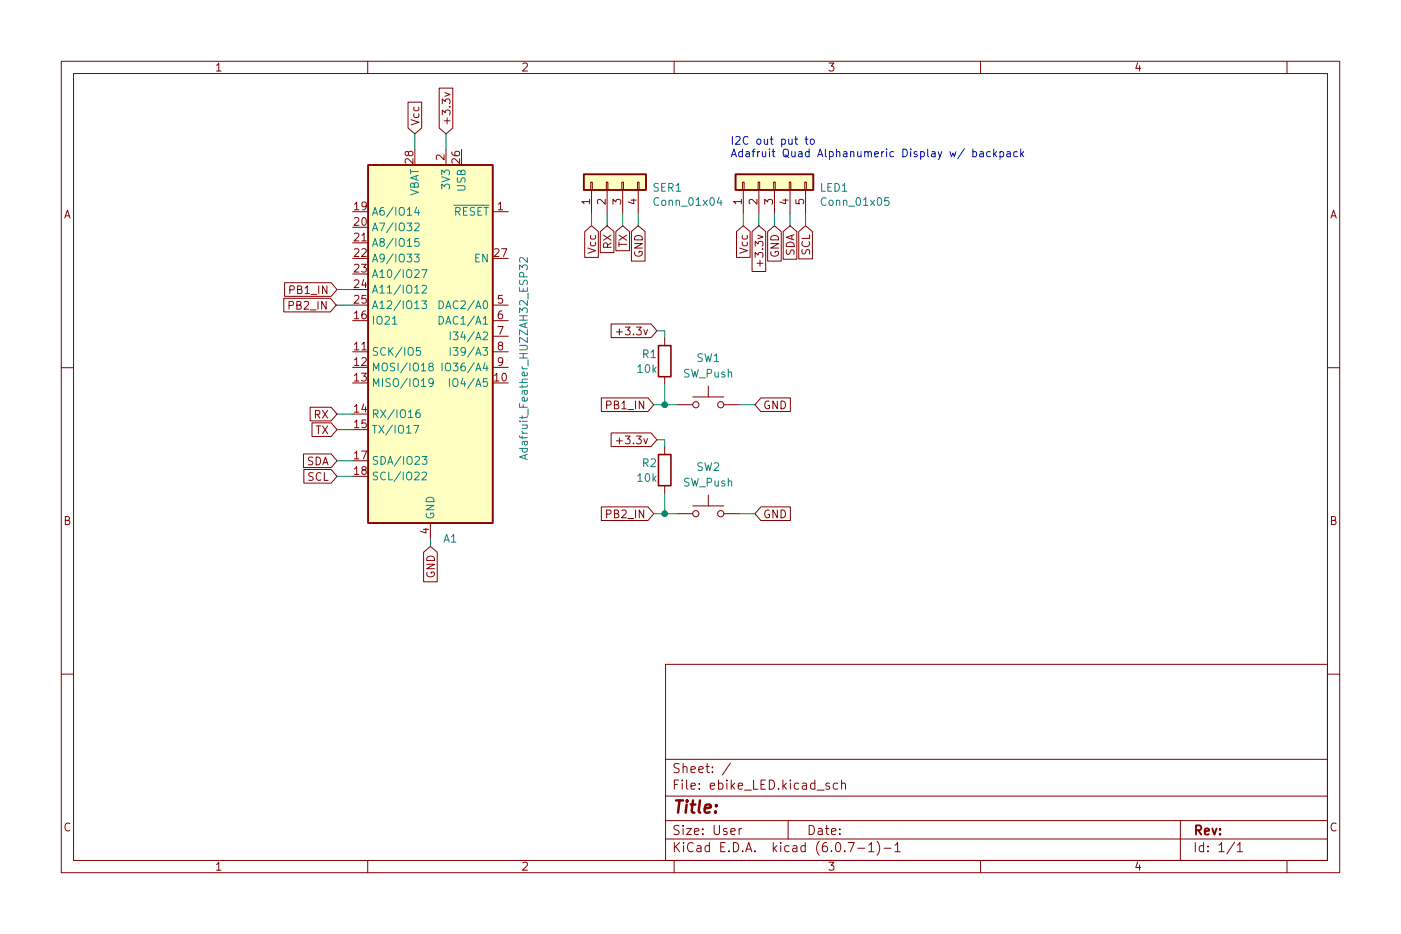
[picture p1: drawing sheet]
(kicad_sch (version 20211123) (generator eeschema)

 (paper "User" 228.6 152.4)

 (lib_symbols
  (symbol "Connector_Generic:Conn_01x04" (pin_names (offset 1.016) hide) (in_bom yes) (on_board yes)
   (property "Reference" "J" (id 0) (at 0 5.08 0) (effects (font (size 1.27 1.27))))
   (property "Value" "Conn_01x04" (id 1) (at 0 -7.62 0) (effects (font (size 1.27 1.27))))
   (property "Footprint" "" (id 2) (at 0 0 0) (effects (font (size 1.27 1.27)) hide))
   (property "Datasheet" "~" (id 3) (at 0 0 0) (effects (font (size 1.27 1.27)) hide))
   (symbol "Conn_01x04_1_1"
    (rectangle (start -1.27 -4.953) (end 0 -5.207) (stroke (width 0.1524) (type default) (color 0 0 0 0)) (fill (type none)))
    (rectangle (start -1.27 -2.413) (end 0 -2.667) (stroke (width 0.1524) (type default) (color 0 0 0 0)) (fill (type none)))
    (rectangle (start -1.27 0.127) (end 0 -0.127) (stroke (width 0.1524) (type default) (color 0 0 0 0)) (fill (type none)))
    (rectangle (start -1.27 2.667) (end 0 2.413) (stroke (width 0.1524) (type default) (color 0 0 0 0)) (fill (type none)))
    (rectangle (start -1.27 3.81) (end 1.27 -6.35) (stroke (width 0.254) (type default) (color 0 0 0 0)) (fill (type background)))
    (pin passive line (at -5.08 2.54 0) (length 3.81) (name "Pin_1" (effects (font (size 1.27 1.27)))) (number "1" (effects (font (size 1.27 1.27)))))
    (pin passive line (at -5.08 0 0) (length 3.81) (name "Pin_2" (effects (font (size 1.27 1.27)))) (number "2" (effects (font (size 1.27 1.27)))))
    (pin passive line (at -5.08 -2.54 0) (length 3.81) (name "Pin_3" (effects (font (size 1.27 1.27)))) (number "3" (effects (font (size 1.27 1.27)))))
    (pin passive line (at -5.08 -5.08 0) (length 3.81) (name "Pin_4" (effects (font (size 1.27 1.27)))) (number "4" (effects (font (size 1.27 1.27)))))))
  (symbol "Connector_Generic:Conn_01x05" (pin_names (offset 1.016) hide) (in_bom yes) (on_board yes)
   (property "Reference" "J" (id 0) (at 0 7.62 0) (effects (font (size 1.27 1.27))))
   (property "Value" "Conn_01x05" (id 1) (at 0 -7.62 0) (effects (font (size 1.27 1.27))))
   (property "Footprint" "" (id 2) (at 0 0 0) (effects (font (size 1.27 1.27)) hide))
   (property "Datasheet" "~" (id 3) (at 0 0 0) (effects (font (size 1.27 1.27)) hide))
   (symbol "Conn_01x05_1_1"
    (rectangle (start -1.27 -4.953) (end 0 -5.207) (stroke (width 0.1524) (type default) (color 0 0 0 0)) (fill (type none)))
    (rectangle (start -1.27 -2.413) (end 0 -2.667) (stroke (width 0.1524) (type default) (color 0 0 0 0)) (fill (type none)))
    (rectangle (start -1.27 0.127) (end 0 -0.127) (stroke (width 0.1524) (type default) (color 0 0 0 0)) (fill (type none)))
    (rectangle (start -1.27 2.667) (end 0 2.413) (stroke (width 0.1524) (type default) (color 0 0 0 0)) (fill (type none)))
    (rectangle (start -1.27 5.207) (end 0 4.953) (stroke (width 0.1524) (type default) (color 0 0 0 0)) (fill (type none)))
    (rectangle (start -1.27 6.35) (end 1.27 -6.35) (stroke (width 0.254) (type default) (color 0 0 0 0)) (fill (type background)))
    (pin passive line (at -5.08 5.08 0) (length 3.81) (name "Pin_1" (effects (font (size 1.27 1.27)))) (number "1" (effects (font (size 1.27 1.27)))))
    (pin passive line (at -5.08 2.54 0) (length 3.81) (name "Pin_2" (effects (font (size 1.27 1.27)))) (number "2" (effects (font (size 1.27 1.27)))))
    (pin passive line (at -5.08 0 0) (length 3.81) (name "Pin_3" (effects (font (size 1.27 1.27)))) (number "3" (effects (font (size 1.27 1.27)))))
    (pin passive line (at -5.08 -2.54 0) (length 3.81) (name "Pin_4" (effects (font (size 1.27 1.27)))) (number "4" (effects (font (size 1.27 1.27)))))
    (pin passive line (at -5.08 -5.08 0) (length 3.81) (name "Pin_5" (effects (font (size 1.27 1.27)))) (number "5" (effects (font (size 1.27 1.27)))))))
  (symbol "Device:R" (pin_numbers hide) (pin_names (offset 0)) (in_bom yes) (on_board yes)
   (property "Reference" "R" (id 0) (at 2.032 0 90) (effects (font (size 1.27 1.27))))
   (property "Value" "R" (id 1) (at 0 0 90) (effects (font (size 1.27 1.27))))
   (property "Footprint" "" (id 2) (at -1.778 0 90) (effects (font (size 1.27 1.27)) hide))
   (property "Datasheet" "~" (id 3) (at 0 0 0) (effects (font (size 1.27 1.27)) hide))
   (symbol "R_0_1"
    (rectangle (start -1.016 -2.54) (end 1.016 2.54) (stroke (width 0.254) (type default) (color 0 0 0 0)) (fill (type none))))
   (symbol "R_1_1"
    (pin passive line (at 0 3.81 270) (length 1.27) (name "~" (effects (font (size 1.27 1.27)))) (number "1" (effects (font (size 1.27 1.27)))))
    (pin passive line (at 0 -3.81 90) (length 1.27) (name "~" (effects (font (size 1.27 1.27)))) (number "2" (effects (font (size 1.27 1.27)))))))
  (symbol "MCU_Module:Adafruit_Feather_HUZZAH32_ESP32" (in_bom yes) (on_board yes)
   (property "Reference" "A" (id 0) (at -10.16 29.21 0) (effects (font (size 1.27 1.27)) (justify left)))
   (property "Value" "Adafruit_Feather_HUZZAH32_ESP32" (id 1) (at 2.54 -31.75 0) (effects (font (size 1.27 1.27)) (justify left)))
   (property "Footprint" "Module:Adafruit_Feather" (id 2) (at 2.54 -34.29 0) (effects (font (size 1.27 1.27)) (justify left) hide))
   (property "Datasheet" "https://cdn-learn.adafruit.com/downloads/pdf/adafruit-huzzah32-esp32-feather.pdf" (id 3) (at 0 -30.48 0) (effects (font (size 1.27 1.27)) hide))
   (symbol "Adafruit_Feather_HUZZAH32_ESP32_0_1"
    (rectangle (start -10.16 27.94) (end 10.16 -30.48) (stroke (width 0.254) (type default) (color 0 0 0 0)) (fill (type background))))
   (symbol "Adafruit_Feather_HUZZAH32_ESP32_1_1"
    (pin input line (at 12.7 20.32 180) (length 2.54) (name "~{RESET}" (effects (font (size 1.27 1.27)))) (number "1" (effects (font (size 1.27 1.27)))))
    (pin bidirectional line (at 12.7 -7.62 180) (length 2.54) (name "IO4/A5" (effects (font (size 1.27 1.27)))) (number "10" (effects (font (size 1.27 1.27)))))
    (pin bidirectional line (at -12.7 -2.54 0) (length 2.54) (name "SCK/IO5" (effects (font (size 1.27 1.27)))) (number "11" (effects (font (size 1.27 1.27)))))
    (pin bidirectional line (at -12.7 -5.08 0) (length 2.54) (name "MOSI/IO18" (effects (font (size 1.27 1.27)))) (number "12" (effects (font (size 1.27 1.27)))))
    (pin bidirectional line (at -12.7 -7.62 0) (length 2.54) (name "MISO/IO19" (effects (font (size 1.27 1.27)))) (number "13" (effects (font (size 1.27 1.27)))))
    (pin bidirectional line (at -12.7 -12.7 0) (length 2.54) (name "RX/IO16" (effects (font (size 1.27 1.27)))) (number "14" (effects (font (size 1.27 1.27)))))
    (pin bidirectional line (at -12.7 -15.24 0) (length 2.54) (name "TX/IO17" (effects (font (size 1.27 1.27)))) (number "15" (effects (font (size 1.27 1.27)))))
    (pin bidirectional line (at -12.7 2.54 0) (length 2.54) (name "IO21" (effects (font (size 1.27 1.27)))) (number "16" (effects (font (size 1.27 1.27)))))
    (pin bidirectional line (at -12.7 -20.32 0) (length 2.54) (name "SDA/IO23" (effects (font (size 1.27 1.27)))) (number "17" (effects (font (size 1.27 1.27)))))
    (pin bidirectional line (at -12.7 -22.86 0) (length 2.54) (name "SCL/IO22" (effects (font (size 1.27 1.27)))) (number "18" (effects (font (size 1.27 1.27)))))
    (pin bidirectional line (at -12.7 20.32 0) (length 2.54) (name "A6/IO14" (effects (font (size 1.27 1.27)))) (number "19" (effects (font (size 1.27 1.27)))))
    (pin power_in line (at 2.54 30.48 270) (length 2.54) (name "3V3" (effects (font (size 1.27 1.27)))) (number "2" (effects (font (size 1.27 1.27)))))
    (pin bidirectional line (at -12.7 17.78 0) (length 2.54) (name "A7/IO32" (effects (font (size 1.27 1.27)))) (number "20" (effects (font (size 1.27 1.27)))))
    (pin bidirectional line (at -12.7 15.24 0) (length 2.54) (name "A8/IO15" (effects (font (size 1.27 1.27)))) (number "21" (effects (font (size 1.27 1.27)))))
    (pin bidirectional line (at -12.7 12.7 0) (length 2.54) (name "A9/IO33" (effects (font (size 1.27 1.27)))) (number "22" (effects (font (size 1.27 1.27)))))
    (pin bidirectional line (at -12.7 10.16 0) (length 2.54) (name "A10/IO27" (effects (font (size 1.27 1.27)))) (number "23" (effects (font (size 1.27 1.27)))))
    (pin bidirectional line (at -12.7 7.62 0) (length 2.54) (name "A11/IO12" (effects (font (size 1.27 1.27)))) (number "24" (effects (font (size 1.27 1.27)))))
    (pin bidirectional line (at -12.7 5.08 0) (length 2.54) (name "A12/IO13" (effects (font (size 1.27 1.27)))) (number "25" (effects (font (size 1.27 1.27)))))
    (pin power_in line (at 5.08 30.48 270) (length 2.54) (name "USB" (effects (font (size 1.27 1.27)))) (number "26" (effects (font (size 1.27 1.27)))))
    (pin input line (at 12.7 12.7 180) (length 2.54) (name "EN" (effects (font (size 1.27 1.27)))) (number "27" (effects (font (size 1.27 1.27)))))
    (pin power_in line (at -2.54 30.48 270) (length 2.54) (name "VBAT" (effects (font (size 1.27 1.27)))) (number "28" (effects (font (size 1.27 1.27)))))
    (pin no_connect line (at 10.16 10.16 180) (length 2.54) hide (name "NC" (effects (font (size 1.27 1.27)))) (number "3" (effects (font (size 1.27 1.27)))))
    (pin power_in line (at 0 -33.02 90) (length 2.54) (name "GND" (effects (font (size 1.27 1.27)))) (number "4" (effects (font (size 1.27 1.27)))))
    (pin bidirectional line (at 12.7 5.08 180) (length 2.54) (name "DAC2/A0" (effects (font (size 1.27 1.27)))) (number "5" (effects (font (size 1.27 1.27)))))
    (pin bidirectional line (at 12.7 2.54 180) (length 2.54) (name "DAC1/A1" (effects (font (size 1.27 1.27)))) (number "6" (effects (font (size 1.27 1.27)))))
    (pin bidirectional line (at 12.7 0 180) (length 2.54) (name "I34/A2" (effects (font (size 1.27 1.27)))) (number "7" (effects (font (size 1.27 1.27)))))
    (pin bidirectional line (at 12.7 -2.54 180) (length 2.54) (name "I39/A3" (effects (font (size 1.27 1.27)))) (number "8" (effects (font (size 1.27 1.27)))))
    (pin bidirectional line (at 12.7 -5.08 180) (length 2.54) (name "IO36/A4" (effects (font (size 1.27 1.27)))) (number "9" (effects (font (size 1.27 1.27)))))))
  (symbol "Switch:SW_Push" (pin_numbers hide) (pin_names (offset 1.016) hide) (in_bom yes) (on_board yes)
   (property "Reference" "SW" (id 0) (at 1.27 2.54 0) (effects (font (size 1.27 1.27)) (justify left)))
   (property "Value" "SW_Push" (id 1) (at 0 -1.524 0) (effects (font (size 1.27 1.27))))
   (property "Footprint" "" (id 2) (at 0 5.08 0) (effects (font (size 1.27 1.27)) hide))
   (property "Datasheet" "~" (id 3) (at 0 5.08 0) (effects (font (size 1.27 1.27)) hide))
   (symbol "SW_Push_0_1"
    (circle (center -2.032 0) (radius 0.508) (stroke (width 0) (type default) (color 0 0 0 0)) (fill (type none)))
    (polyline (pts (xy 0 1.27) (xy 0 3.048)) (stroke (width 0) (type default) (color 0 0 0 0)) (fill (type none)))
    (polyline (pts (xy 2.54 1.27) (xy -2.54 1.27)) (stroke (width 0) (type default) (color 0 0 0 0)) (fill (type none)))
    (circle (center 2.032 0) (radius 0.508) (stroke (width 0) (type default) (color 0 0 0 0)) (fill (type none)))
    (pin passive line (at -5.08 0 0) (length 2.54) (name "1" (effects (font (size 1.27 1.27)))) (number "1" (effects (font (size 1.27 1.27)))))
    (pin passive line (at 5.08 0 180) (length 2.54) (name "2" (effects (font (size 1.27 1.27)))) (number "2" (effects (font (size 1.27 1.27))))))))

 (junction (at 108.458 83.82) (diameter 0) (color 0 0 0 0))
 (junction (at 108.458 66.04) (diameter 0) (color 0 0 0 0))

 (wire (pts (xy 121.285 36.83) (xy 121.285 34.798)) (stroke (width 0) (type default) (color 0 0 0 0)))
 (wire (pts (xy 120.65 66.04) (xy 123.19 66.04)) (stroke (width 0) (type default) (color 0 0 0 0)))
 (wire (pts (xy 108.458 72.898) (xy 108.458 71.755)) (stroke (width 0) (type default) (color 0 0 0 0)))
 (wire (pts (xy 54.864 49.784) (xy 57.531 49.784)) (stroke (width 0) (type default) (color 0 0 0 0)))
 (wire (pts (xy 123.825 36.83) (xy 123.825 34.798)) (stroke (width 0) (type default) (color 0 0 0 0)))
 (wire (pts (xy 54.991 77.724) (xy 57.531 77.724)) (stroke (width 0) (type default) (color 0 0 0 0)))
 (wire (pts (xy 108.458 83.82) (xy 110.49 83.82)) (stroke (width 0) (type default) (color 0 0 0 0)))
 (wire (pts (xy 106.68 66.04) (xy 108.458 66.04)) (stroke (width 0) (type default) (color 0 0 0 0)))
 (wire (pts (xy 108.458 53.975) (xy 107.188 53.975)) (stroke (width 0) (type default) (color 0 0 0 0)))
 (wire (pts (xy 54.991 67.564) (xy 57.531 67.564)) (stroke (width 0) (type default) (color 0 0 0 0)))
 (wire (pts (xy 67.691 21.844) (xy 67.691 24.384)) (stroke (width 0) (type default) (color 0 0 0 0)))
 (wire (pts (xy 54.991 75.184) (xy 57.531 75.184)) (stroke (width 0) (type default) (color 0 0 0 0)))
 (wire (pts (xy 108.458 62.738) (xy 108.458 66.04)) (stroke (width 0) (type default) (color 0 0 0 0)))
 (wire (pts (xy 106.68 83.82) (xy 108.458 83.82)) (stroke (width 0) (type default) (color 0 0 0 0)))
 (wire (pts (xy 126.365 36.83) (xy 126.365 34.798)) (stroke (width 0) (type default) (color 0 0 0 0)))
 (wire (pts (xy 120.65 83.82) (xy 123.19 83.82)) (stroke (width 0) (type default) (color 0 0 0 0)))
 (wire (pts (xy 54.991 47.244) (xy 57.531 47.244)) (stroke (width 0) (type default) (color 0 0 0 0)))
 (wire (pts (xy 54.991 70.104) (xy 57.531 70.104)) (stroke (width 0) (type default) (color 0 0 0 0)))
 (wire (pts (xy 101.6 36.83) (xy 101.6 34.798)) (stroke (width 0) (type default) (color 0 0 0 0)))
 (wire (pts (xy 72.771 21.844) (xy 72.771 24.384)) (stroke (width 0) (type default) (color 0 0 0 0)))
 (wire (pts (xy 99.06 36.83) (xy 99.06 34.798)) (stroke (width 0) (type default) (color 0 0 0 0)))
 (wire (pts (xy 70.231 87.884) (xy 70.231 89.154)) (stroke (width 0) (type default) (color 0 0 0 0)))
 (wire (pts (xy 104.14 36.83) (xy 104.14 34.798)) (stroke (width 0) (type default) (color 0 0 0 0)))
 (wire (pts (xy 108.458 66.04) (xy 110.49 66.04)) (stroke (width 0) (type default) (color 0 0 0 0)))
 (wire (pts (xy 108.458 71.755) (xy 107.188 71.755)) (stroke (width 0) (type default) (color 0 0 0 0)))
 (wire (pts (xy 108.458 55.118) (xy 108.458 53.975)) (stroke (width 0) (type default) (color 0 0 0 0)))
 (wire (pts (xy 131.445 36.83) (xy 131.445 34.798)) (stroke (width 0) (type default) (color 0 0 0 0)))
 (wire (pts (xy 128.905 36.83) (xy 128.905 34.798)) (stroke (width 0) (type default) (color 0 0 0 0)))
 (wire (pts (xy 108.458 80.518) (xy 108.458 83.82)) (stroke (width 0) (type default) (color 0 0 0 0)))
 (wire (pts (xy 96.52 36.83) (xy 96.52 34.798)) (stroke (width 0) (type default) (color 0 0 0 0)))

 (text "I2C out put to\nAdafruit Quad Alphanumeric Display w/ backpack" (at 119.126 25.908 0) (effects (font (size 1.27 1.27)) (justify left bottom)))

 (global_label "Vcc" (shape input) (at 96.52 36.83 270) (fields_autoplaced) (effects (font (size 1.27 1.27)) (justify right))
  (property "Intersheet References" "${INTERSHEET_REFS}" (id 0) (at -19.431 -7.62 0) (effects (font (size 1.27 1.27)) hide)))
 (global_label "GND" (shape input) (at 126.365 36.83 270) (fields_autoplaced) (effects (font (size 1.27 1.27)) (justify right))
  (property "Intersheet References" "${INTERSHEET_REFS}" (id 0) (at -19.431 -7.62 0) (effects (font (size 1.27 1.27)) hide)))
 (global_label "Vcc" (shape input) (at 67.691 21.844 90) (fields_autoplaced) (effects (font (size 1.27 1.27)) (justify left))
  (property "Intersheet References" "${INTERSHEET_REFS}" (id 0) (at 67.6116 16.2541 90) (effects (font (size 1.27 1.27)) (justify left) hide)))
 (global_label "+3.3v" (shape input) (at 72.771 21.844 90) (fields_autoplaced) (effects (font (size 1.27 1.27)) (justify left))
  (property "Intersheet References" "${INTERSHEET_REFS}" (id 0) (at 72.6916 13.956 90) (effects (font (size 1.27 1.27)) (justify left) hide)))
 (global_label "PB1_IN" (shape input) (at 54.991 47.244 180) (fields_autoplaced) (effects (font (size 1.27 1.27)) (justify right))
  (property "Intersheet References" "${INTERSHEET_REFS}" (id 0) (at 46.0144 47.1646 0) (effects (font (size 1.27 1.27)) (justify right) hide)))
 (global_label "PB2_IN" (shape input) (at 106.68 83.82 180) (fields_autoplaced) (effects (font (size 1.27 1.27)) (justify right))
  (property "Intersheet References" "${INTERSHEET_REFS}" (id 0) (at 97.7034 83.7406 0) (effects (font (size 1.27 1.27)) (justify right) hide)))
 (global_label "GND" (shape input) (at 123.19 83.82 0) (fields_autoplaced) (effects (font (size 1.27 1.27)) (justify left))
  (property "Intersheet References" "${INTERSHEET_REFS}" (id 0) (at -10.795 12.446 0) (effects (font (size 1.27 1.27)) hide)))
 (global_label "GND" (shape input) (at 123.19 66.04 0) (fields_autoplaced) (effects (font (size 1.27 1.27)) (justify left))
  (property "Intersheet References" "${INTERSHEET_REFS}" (id 0) (at -10.795 -5.334 0) (effects (font (size 1.27 1.27)) hide)))
 (global_label "SCL" (shape input) (at 131.445 36.83 270) (fields_autoplaced) (effects (font (size 1.27 1.27)) (justify right))
  (property "Intersheet References" "${INTERSHEET_REFS}" (id 0) (at -19.431 -7.62 0) (effects (font (size 1.27 1.27)) hide)))
 (global_label "Vcc" (shape input) (at 121.285 36.83 270) (fields_autoplaced) (effects (font (size 1.27 1.27)) (justify right))
  (property "Intersheet References" "${INTERSHEET_REFS}" (id 0) (at 5.334 -7.62 0) (effects (font (size 1.27 1.27)) hide)))
 (global_label "RX" (shape input) (at 99.06 36.83 270) (fields_autoplaced) (effects (font (size 1.27 1.27)) (justify right))
  (property "Intersheet References" "${INTERSHEET_REFS}" (id 0) (at 98.9806 41.6337 90) (effects (font (size 1.27 1.27)) (justify right) hide)))
 (global_label "TX" (shape input) (at 54.991 70.104 180) (fields_autoplaced) (effects (font (size 1.27 1.27)) (justify right))
  (property "Intersheet References" "${INTERSHEET_REFS}" (id 0) (at 50.4897 70.0246 0) (effects (font (size 1.27 1.27)) (justify right) hide)))
 (global_label "GND" (shape input) (at 104.14 36.83 270) (fields_autoplaced) (effects (font (size 1.27 1.27)) (justify right))
  (property "Intersheet References" "${INTERSHEET_REFS}" (id 0) (at -19.431 -7.62 0) (effects (font (size 1.27 1.27)) hide)))
 (global_label "+3.3v" (shape input) (at 107.188 71.755 180) (fields_autoplaced) (effects (font (size 1.27 1.27)) (justify right))
  (property "Intersheet References" "${INTERSHEET_REFS}" (id 0) (at -12.954 10.668 0) (effects (font (size 1.27 1.27)) hide)))
 (global_label "TX" (shape input) (at 101.6 36.83 270) (fields_autoplaced) (effects (font (size 1.27 1.27)) (justify right))
  (property "Intersheet References" "${INTERSHEET_REFS}" (id 0) (at 101.5206 41.3313 90) (effects (font (size 1.27 1.27)) (justify right) hide)))
 (global_label "PB1_IN" (shape input) (at 106.68 66.04 180) (fields_autoplaced) (effects (font (size 1.27 1.27)) (justify right))
  (property "Intersheet References" "${INTERSHEET_REFS}" (id 0) (at -12.954 -7.112 0) (effects (font (size 1.27 1.27)) hide)))
 (global_label "PB2_IN" (shape input) (at 54.864 49.784 180) (fields_autoplaced) (effects (font (size 1.27 1.27)) (justify right))
  (property "Intersheet References" "${INTERSHEET_REFS}" (id 0) (at 45.8874 49.7046 0) (effects (font (size 1.27 1.27)) (justify right) hide)))
 (global_label "SDA" (shape input) (at 54.991 75.184 180) (fields_autoplaced) (effects (font (size 1.27 1.27)) (justify right))
  (property "Intersheet References" "${INTERSHEET_REFS}" (id 0) (at 49.0987 75.1046 0) (effects (font (size 1.27 1.27)) (justify right) hide)))
 (global_label "+3.3v" (shape input) (at 123.825 36.83 270) (fields_autoplaced) (effects (font (size 1.27 1.27)) (justify right))
  (property "Intersheet References" "${INTERSHEET_REFS}" (id 0) (at 123.7456 44.718 90) (effects (font (size 1.27 1.27)) (justify right) hide)))
 (global_label "RX" (shape input) (at 54.991 67.564 180) (fields_autoplaced) (effects (font (size 1.27 1.27)) (justify right))
  (property "Intersheet References" "${INTERSHEET_REFS}" (id 0) (at 50.1873 67.4846 0) (effects (font (size 1.27 1.27)) (justify right) hide)))
 (global_label "SCL" (shape input) (at 54.991 77.724 180) (fields_autoplaced) (effects (font (size 1.27 1.27)) (justify right))
  (property "Intersheet References" "${INTERSHEET_REFS}" (id 0) (at 49.1592 77.6446 0) (effects (font (size 1.27 1.27)) (justify right) hide)))
 (global_label "SDA" (shape input) (at 128.905 36.83 270) (fields_autoplaced) (effects (font (size 1.27 1.27)) (justify right))
  (property "Intersheet References" "${INTERSHEET_REFS}" (id 0) (at -19.431 -7.62 0) (effects (font (size 1.27 1.27)) hide)))
 (global_label "+3.3v" (shape input) (at 107.188 53.975 180) (fields_autoplaced) (effects (font (size 1.27 1.27)) (justify right))
  (property "Intersheet References" "${INTERSHEET_REFS}" (id 0) (at -12.954 -7.112 0) (effects (font (size 1.27 1.27)) hide)))
 (global_label "GND" (shape input) (at 70.231 89.154 270) (fields_autoplaced) (effects (font (size 1.27 1.27)) (justify right))
  (property "Intersheet References" "${INTERSHEET_REFS}" (id 0) (at 70.1516 95.3487 90) (effects (font (size 1.27 1.27)) (justify right) hide)))

 (symbol (lib_id "Device:R") (at 108.458 58.928 0) (unit 1) (in_bom yes) (on_board yes)
  (property "Reference" "R1" (id 0) (at 104.648 57.785 0) (effects (font (size 1.27 1.27)) (justify left)))
  (property "Value" "10k" (id 1) (at 103.759 60.198 0) (effects (font (size 1.27 1.27)) (justify left)))
  (property "Footprint" "Resistor_SMD:R_0805_2012Metric" (id 2) (at 106.68 58.928 90) (effects (font (size 1.27 1.27)) hide))
  (property "Datasheet" "https://www.mouser.com/ProductDetail/ROHM-Semiconductor/ESR10EZPF5102?qs=DyUWGjl%252BcVsMTSBF51O24w%3D%3D" (id 3) (at 108.458 58.928 0) (effects (font (size 1.27 1.27)) hide))
  (property "P/N" "755-ESR10EZPF5102" (id 4) (at 108.458 58.928 0) (effects (font (size 1.27 1.27)) hide))
  (property "Group#" "11" (id 5) (at 108.458 58.928 0) (effects (font (size 1.27 1.27)) hide)) (pin "1") (pin "2"))

 (symbol (lib_id "Connector_Generic:Conn_01x04") (at 99.06 29.718 90) (unit 1) (in_bom yes) (on_board yes)
  (property "Reference" "SER1" (id 0) (at 106.3752 30.6324 90) (effects (font (size 1.27 1.27)) (justify right)))
  (property "Value" "Conn_01x04" (id 1) (at 106.3752 32.9438 90) (effects (font (size 1.27 1.27)) (justify right)))
  (property "Footprint" "Connector_PinHeader_2.54mm:PinHeader_1x04_P2.54mm_Vertical" (id 2) (at 99.06 29.718 0) (effects (font (size 1.27 1.27)) hide))
  (property "Datasheet" "~" (id 3) (at 99.06 29.718 0) (effects (font (size 1.27 1.27)) hide)) (pin "1") (pin "2") (pin "3") (pin "4"))

 (symbol (lib_id "Connector_Generic:Conn_01x05") (at 126.365 29.718 90) (unit 1) (in_bom yes) (on_board yes)
  (property "Reference" "LED1" (id 0) (at 133.6802 30.6324 90) (effects (font (size 1.27 1.27)) (justify right)))
  (property "Value" "Conn_01x05" (id 1) (at 133.6802 32.9438 90) (effects (font (size 1.27 1.27)) (justify right)))
  (property "Footprint" "Connector_PinHeader_2.54mm:PinHeader_1x05_P2.54mm_Vertical" (id 2) (at 126.365 29.718 0) (effects (font (size 1.27 1.27)) hide))
  (property "Datasheet" "~" (id 3) (at 126.365 29.718 0) (effects (font (size 1.27 1.27)) hide)) (pin "1") (pin "2") (pin "3") (pin "4") (pin "5"))

 (symbol (lib_id "Switch:SW_Push") (at 115.57 66.04 0) (unit 1) (in_bom yes) (on_board yes) (fields_autoplaced)
  (property "Reference" "SW1" (id 0) (at 115.57 58.42 0))
  (property "Value" "SW_Push" (id 1) (at 115.57 60.96 0))
  (property "Footprint" "Button_Switch_THT:SW_PUSH-12mm" (id 2) (at 115.57 60.96 0) (effects (font (size 1.27 1.27)) hide))
  (property "Datasheet" "~" (id 3) (at 115.57 60.96 0) (effects (font (size 1.27 1.27)) hide)) (pin "1") (pin "2"))

 (symbol (lib_id "MCU_Module:Adafruit_Feather_HUZZAH32_ESP32") (at 70.231 54.864 0) (unit 1) (in_bom yes) (on_board yes)
  (property "Reference" "A1" (id 0) (at 72.2504 87.884 0) (effects (font (size 1.27 1.27)) (justify left)))
  (property "Value" "Adafruit_Feather_HUZZAH32_ESP32" (id 1) (at 85.471 75.184 90) (effects (font (size 1.27 1.27)) (justify left)))
  (property "Footprint" "Module:Adafruit_Feather" (id 2) (at 72.771 89.154 0) (effects (font (size 1.27 1.27)) (justify left) hide))
  (property "Datasheet" "https://cdn-learn.adafruit.com/downloads/pdf/adafruit-huzzah32-esp32-feather.pdf" (id 3) (at 70.231 85.344 0) (effects (font (size 1.27 1.27)) hide)) (pin "1") (pin "10") (pin "11") (pin "12") (pin "13") (pin "14") (pin "15") (pin "16") (pin "17") (pin "18") (pin "19") (pin "2") (pin "20") (pin "21") (pin "22") (pin "23") (pin "24") (pin "25") (pin "26") (pin "27") (pin "28") (pin "3") (pin "4") (pin "5") (pin "6") (pin "7") (pin "8") (pin "9"))

 (symbol (lib_id "Device:R") (at 108.458 76.708 0) (unit 1) (in_bom yes) (on_board yes)
  (property "Reference" "R2" (id 0) (at 104.648 75.565 0) (effects (font (size 1.27 1.27)) (justify left)))
  (property "Value" "10k" (id 1) (at 103.759 77.978 0) (effects (font (size 1.27 1.27)) (justify left)))
  (property "Footprint" "Resistor_SMD:R_0805_2012Metric" (id 2) (at 106.68 76.708 90) (effects (font (size 1.27 1.27)) hide))
  (property "Datasheet" "https://www.mouser.com/ProductDetail/ROHM-Semiconductor/ESR10EZPF5102?qs=DyUWGjl%252BcVsMTSBF51O24w%3D%3D" (id 3) (at 108.458 76.708 0) (effects (font (size 1.27 1.27)) hide))
  (property "P/N" "755-ESR10EZPF5102" (id 4) (at 108.458 76.708 0) (effects (font (size 1.27 1.27)) hide))
  (property "Group#" "11" (id 5) (at 108.458 76.708 0) (effects (font (size 1.27 1.27)) hide)) (pin "1") (pin "2"))

 (symbol (lib_id "Switch:SW_Push") (at 115.57 83.82 0) (unit 1) (in_bom yes) (on_board yes) (fields_autoplaced)
  (property "Reference" "SW2" (id 0) (at 115.57 76.2 0))
  (property "Value" "SW_Push" (id 1) (at 115.57 78.74 0))
  (property "Footprint" "Button_Switch_THT:SW_PUSH-12mm" (id 2) (at 115.57 78.74 0) (effects (font (size 1.27 1.27)) hide))
  (property "Datasheet" "~" (id 3) (at 115.57 78.74 0) (effects (font (size 1.27 1.27)) hide)) (pin "1") (pin "2"))

 (sheet_instances (path "" (page "1")))

)
